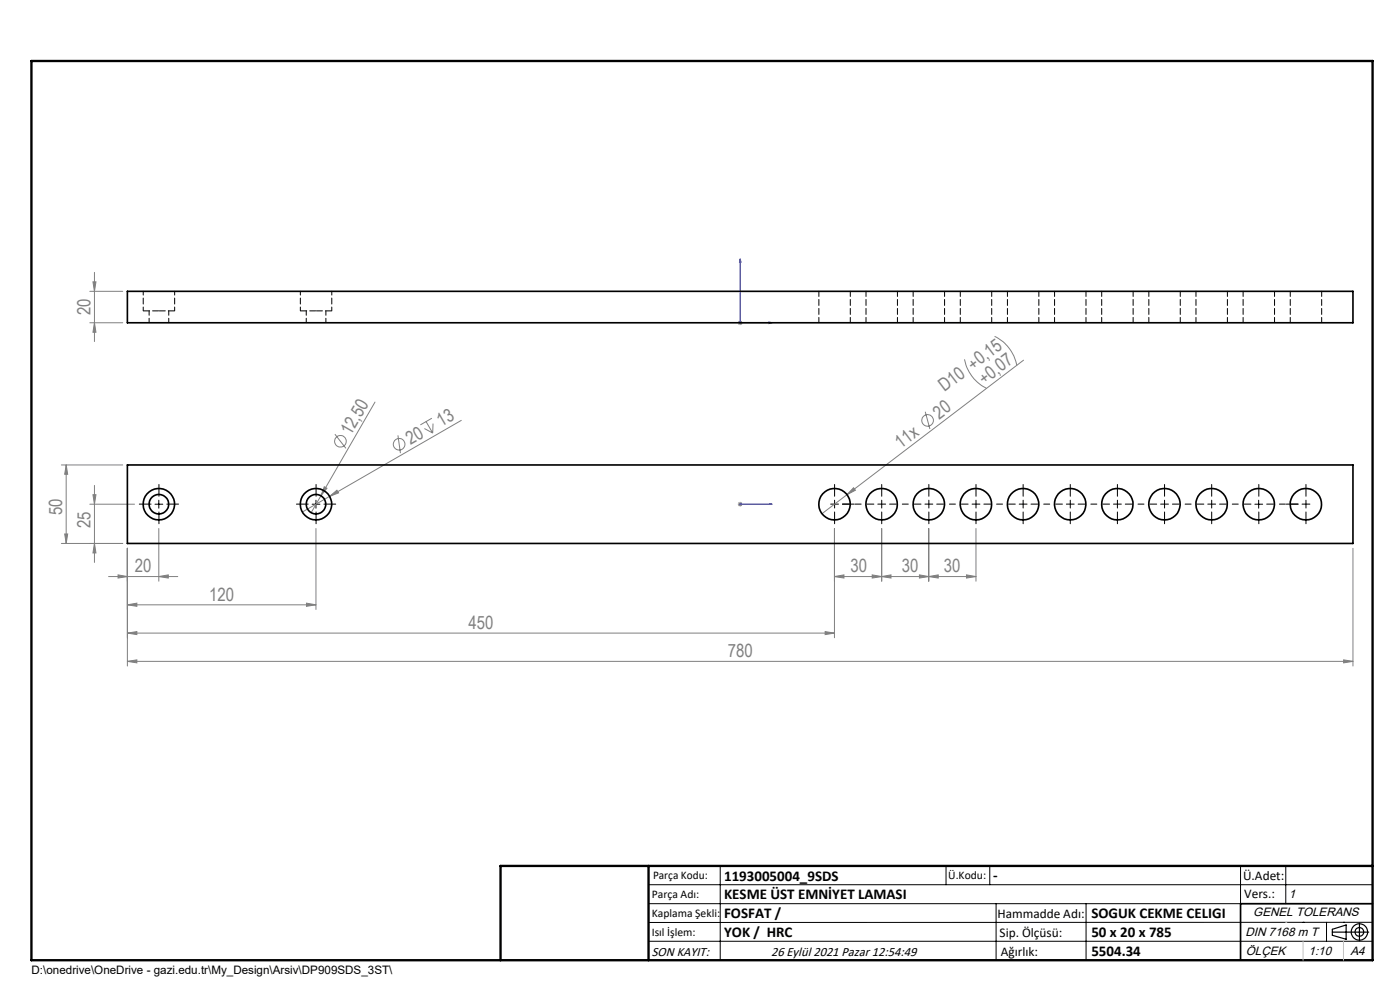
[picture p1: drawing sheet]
<svg xmlns="http://www.w3.org/2000/svg" width="297mm" height="210mm" viewBox="0 0 297 210" stroke-linecap="round" stroke-linejoin="round" font-family="sans-serif">
<g fill="none" stroke="#808080" stroke-width=".21">
<path d="M19.7 59.8h.7l-.4 2zM20 57.8v14.7M19.1 68.5h6.9M19.1 61.8h6.9M20 68.5l.4 2h-.7zM156.5 68.5h1.1M156.7 68.1l.7 .7M157 68v1M157.4 68.1l-.7 .7M204.6 76.2a8.7 8.7 0 0 0 4.7 6.2M211 71.4a8.7 8.7 0 0 1 4.7 6.1M217.1 76.4l-37.4 28.5"/>
<path d="M13 98.6h13M14 98.6l.4 2h-.7zM14 98.6v16.7M71 92.1l2.4 3M79.6 85.3l-13.6 23.5M84.4 92.3l.5 3.8M90 90.9l1.8 1M90.4 89.4l1.4 2.5M91.6 88.7l-2.4 1.4M91.9 89.8l-.1 2.1M97.9 89.2l-33.8 19.4M196.3 87.3l1 3.7"/>
<path d="M13 115.3h13M13.7 113.3h.7l-.4 2zM19.1 107h9.4M19.7 104.9h.7l-.4 2.1zM20 115.3l.4 2h-.7zM20 103v16.3M27 116.3v25M33.7 112.1v11.2M67 112.1v17.2M68.8 103.2l.6 .4-1.3 1.6zM69.9 105.3l1.6-1.3 .3 .6zM156.5 107h1.1"/>
<path d="M156.7 106.6l.7 .7M157 106.5v.9M157.4 106.6l-.7 .7M177 112.1v23.2M179.7 104.9l-5.3 4.1M181.1 103.5l.4 .5-1.8 .9zM187 112.1v11.2M197 112.1v11.2M207 112.1v11.2M287 116.3v25M23 122.3h14.7M25 121.9l2 .4-2 .3z"/>
<path d="M27 128.3l2-.4v.7zM27 134.3l2-.3v.6zM27 128.3h40M27 134.3h150M33.7 122.3l2-.4v.7zM65 127.9l2 .4-2 .3zM175 134l2 .3-2 .3zM177 122.3l2-.4v.7zM177 122.3h30M185 121.9l2 .4-2 .3zM187 122.3l2-.4v.7zM195.1 121.9l1.9 .4-1.9 .3z"/>
<path d="M197 122.3l2-.4v.7zM205 121.9l2 .4-2 .3zM285 140l2 .3-2 .3zM27 140.3l2-.3v.6zM27 140.3h260"/>
<circle cx="72.2" cy="93.6" r="1.24"/>
<circle cx="84.7" cy="94.2" r="1.22"/>
<circle cx="196.8" cy="89.2" r="1.24"/>
</g>
<g fill="none" stroke="#000" stroke-width=".25">
<path d="M282.6 197.7h7.8M282.6 197.1l3-.9v3l-3-.8zM288.4 195.8v3.8M106.2 203.7h185"/>
<circle cx="288.4" cy="197.7" r="1.74"/>
<circle cx="288.4" cy="197.7" r=".93"/>
</g>
<path d="M157 54.9l.2 .7h-.3zM157 54.9v13.6h6.8M163.1 68.3l.7 .2-.7 .1zM156.9 107h.3zM157 107h.1M157 107h6.8M163.8 107h-.7h.7" fill="none" stroke="#00f" stroke-width=".21"/>
<g fill="none" stroke="#000" stroke-width=".21" stroke-dasharray="15.2 1.3 1.3 1.3">
<path d="M32.1 106.9h-2.5M33.7 105.3v-2.5M33.7 108.6v2.5M35.4 106.9h2.5M65.4 106.9h-2.5M67.1 105.3v-2.5M67.1 108.6v2.5M68.7 106.9h2.5M177.1 106.9v-.8M177.1 106.9h-.9M177.1 106.9v.9M177.1 106.9h.8"/>
<path d="M177.1 105.3v-2.5M177.1 108.6v2.5M178.7 106.9h2.5M187.1 106.9v-.8M187.1 106.9h-.9M187.1 106.9v.9M187.1 106.9h.8M187.1 105.3v-2.5M187.1 108.6v2.5M197.1 106.9v-.8M197.1 106.9h-.9M197.1 106.9v.9"/>
<path d="M197.1 106.9h.8M197.1 105.3v-2.5M197.1 108.6v2.5M207.1 106.9v-.8M207.1 106.9h-.9M207.1 106.9v.9M207.1 106.9h.8M207.1 105.3v-2.5M207.1 108.6v2.5M217.1 106.9v-.8M217.1 106.9h-.9M217.1 106.9v.9"/>
<path d="M217.1 106.9h.8M217.1 105.3v-2.5M217.1 108.6v2.5M227.1 106.9v-.8M227.1 106.9h-.9M227.1 106.9v.9M227.1 106.9h.8M227.1 105.3v-2.5M227.1 108.6v2.5M237.1 106.9v-.8M237.1 106.9h-.9M237.1 106.9v.9"/>
<path d="M237.1 106.9h.8M237.1 105.3v-2.5M237.1 108.6v2.5M247.1 106.9v-.8M247.1 106.9h-.9M247.1 106.9v.9M247.1 106.9h.8M247.1 105.3v-2.5M247.1 108.6v2.5M257.1 106.9v-.8M257.1 106.9h-.9M257.1 106.9v.9"/>
<path d="M257.1 106.9h.8M257.1 105.3v-2.5M257.1 108.6v2.5M267.1 105.3v-2.5M267.1 108.6v2.5M275.4 106.9h-2.5M277.1 106.9v-.8M277.1 106.9h-.9M277.1 106.9v.9M277.1 106.9h.8M277.1 105.3v-2.5M277.1 108.6v2.5"/>
</g>
<path d="M185.4 106.9h-6.7M195.4 106.9h-6.7M205.4 106.9h-6.7M215.4 106.9h-6.7M225.4 106.9h-6.7M235.4 106.9h-6.7M245.4 106.9h-6.7M255.4 106.9h-6.7M265.4 106.9h-6.7M275.4 106.9h-6.7" fill="none" stroke="#000" stroke-width=".21" stroke-dasharray="15.2 1.3 1.3 1.3" stroke-dashoffset="13.8"/>
<g fill="none" stroke="#000" stroke-width=".21">
<path d="M32.9 107h1.6M33.7 106.1v1.7M66.2 107h1.7M67 106.1v1.7M266.2 107h1.7M267 106.1v1.7M137.6 187.7h153.6M137.6 191.7h153.6M137.6 199.7h153.6M152.8 183.7v20M200.7 183.7v4M210 183.7v4"/>
<path d="M211.3 191.7v12M230.4 191.7v12M263.2 183.7v20M272.8 183.7v8M276.4 195.6h.1M281.4 195.6v4.1M285 195.6h.1M291.2 195.6l-153.6 .1"/>
</g>
<path d="M291.2 191.7h-28v12" fill="none" stroke="#000" stroke-width=".35"/>
<path d="M6.7 12.9h284.5v190.8h-284.5zM137.6 183.7v20M291.2 183.7h-185v20" fill="none" stroke="#000" stroke-width=".5"/>
<path d="M276.4 199.7v4M285 199.7v4" fill="none" stroke="#c0c0c0" stroke-width=".21"/>
<path d="M272.8 195.6h.1" fill="none" stroke="#c0c0c0" stroke-width=".25"/>
<g fill="#00f">
<path d="M163.1 107h.7zM156.9 107h.3z"/>
<path d="M163.1 68.3l.7 .2-.7 .1zM157 54.9l.2 .7h-.3z"/>
</g>
<g fill="#808080">
<path d="M69.9 105.3l1.6-1.3 .3 .6z"/>
<path d="M181.1 103.5l.4 .5-1.8 .9z"/>
<path d="M68.8 103.2l.6 .4-1.3 1.6z"/>
<path d="M195.1 121.9l1.9 .4-1.9 .3zM187 122.3l2-.4v.7zM205 121.9l2 .4-2 .3zM197 122.3l2-.4v.7z"/>
<path d="M25 121.9l2 .4-2 .3zM33.7 122.3l2-.4v.7zM27 128.3l2-.4v.7zM65 127.9l2 .4-2 .3zM27 134.3l2-.3v.6zM175 134l2 .3-2 .3zM27 140.3l2-.3v.6zM285 140l2 .3-2 .3zM177 122.3l2-.4v.7zM185 121.9l2 .4-2 .3z"/>
<path d="M14 98.6l.4 2h-.7zM13.7 113.3h.7l-.4 2zM19.7 104.9h.7l-.4 2.1zM20 115.3l.4 2h-.7zM19.7 59.8h.7l-.4 2zM20 68.5l.4 2h-.7z"/>
</g>
<g fill="none" stroke="#000" stroke-width=".35">
<path d="M27 61.8h260v6.7h-260zM27 98.6h260v16.7h-260z"/>
<circle cx="33.7" cy="106.9" r="3.3"/>
<circle cx="33.7" cy="106.9" r="2.09"/>
<circle cx="67" cy="106.9" r="3.3"/>
<circle cx="67" cy="107" r="2.08"/>
<circle cx="177" cy="106.9" r="3.3"/>
<circle cx="187" cy="106.9" r="3.3"/>
<circle cx="197" cy="106.9" r="3.3"/>
<circle cx="207" cy="106.9" r="3.3"/>
<circle cx="217" cy="106.9" r="3.3"/>
<circle cx="227" cy="107" r="3.3"/>
<circle cx="237" cy="106.9" r="3.3"/>
<circle cx="247" cy="107" r="3.3"/>
<circle cx="257" cy="106.9" r="3.3"/>
<circle cx="267" cy="107" r="3.3"/>
<circle cx="277" cy="106.9" r="3.3"/>
</g>
<path d="M30.4 65.9h3.3M33.7 65.9h3.4M63.7 65.9h3.4M67.1 65.9h3.3" fill="none" stroke="#000" stroke-width=".21" stroke-dasharray="1.3 .6" stroke-dashoffset="-.1"/>
<path d="M30.4 61.8v4.1M37.1 65.9v-4.1M63.7 61.8v4.1M70.4 65.9v-4.1" fill="none" stroke="#000" stroke-width=".21" stroke-dasharray="1.3 .6" stroke-dashoffset=".5"/>
<g fill="none" stroke="#000" stroke-width=".21" stroke-dasharray="1.3 .6" stroke-dashoffset=".2">
<path d="M173.7 61.8v6.6M180.4 68.4v-6.6M183.7 61.8v6.6M190.4 68.4v-6.6M193.7 61.8v6.6M200.4 68.4v-6.6M203.7 61.8v6.6M210.4 68.4v-6.6M213.7 61.8v6.6M220.4 68.4v-6.6M223.7 61.8v6.6M230.4 68.4v-6.6"/>
<path d="M233.7 61.8v6.6M240.4 68.4v-6.6M243.7 61.8v6.6M250.4 68.4v-6.6M253.7 61.8v6.6M260.4 68.4v-6.6M263.7 61.8v6.6M270.4 68.4v-6.6M273.7 61.8v6.6M280.4 68.4v-6.6"/>
</g>
<path d="M31.6 65.9v2.5M35.8 68.4v-2.5M65 65.9v2.5M69.1 68.4v-2.5" fill="none" stroke="#000" stroke-width=".21" stroke-dasharray="1.3 .6" stroke-dashoffset=".3"/>
<g font-size="3.9" fill="#808080">
<text x="19.2" y="66.9" transform="rotate(-90 19.2 66.9)">20</text>
<text x="200.4" y="83.2" transform="rotate(-37 200.4 83.2)">D10 +0,15</text>
<text x="208.8" y="81.7" transform="rotate(-37 208.8 81.7)">+0,07</text>
<text x="199.2" y="89" transform="rotate(-37 199.2 89)">20</text>
<text x="74.4" y="92.5" transform="rotate(-60 74.4 92.5)">12,50</text>
<text x="87.1" y="94.4" transform="rotate(-30 87.1 94.4)">20</text>
<text x="93.6" y="90.6" transform="rotate(-30 93.6 90.6)">13</text>
<text x="191.1" y="95.2" transform="rotate(-37 191.1 95.2)">11x</text>
<text x="13.2" y="109.3" transform="rotate(-90 13.2 109.3)">50</text>
<text x="19.2" y="112" transform="rotate(-90 19.2 112)">25</text>
<text x="28.6" y="121.4">20</text>
<text x="180.4" y="121.4">30</text>
<text x="191.3" y="121.4">30</text>
<text x="200.3" y="121.4">30</text>
<text x="44.4" y="127.4">120</text>
<text x="99.4" y="133.4">450</text>
<text x="154.4" y="139.4">780</text>
</g>
<g font-size="3.2">
<text x="153.6" y="186.8">1193005004_9SDS</text>
<text x="153.6" y="190.8">KESME ÜST EMNİYET LAMASI</text>
<text x="210.7" y="186.6">-</text>
<text x="153.6" y="194.8">FOSFAT /</text>
<text x="231.5" y="194.8">SOGUK CEKME CELIGI</text>
<text x="153.6" y="198.8">YOK / HRC</text>
<text x="231.5" y="198.7">50 x 20 x 785</text>
<text x="231.5" y="202.8">5504.34</text>
</g>
<g font-size="2.8">
<text x="263.7" y="186.7">Ü.Adet:</text>
<text x="263.9" y="190.5">Vers.:</text>
<text x="211.6" y="194.8">Hammadde Adı:</text>
<text x="138.3" y="202.8">SON KAYIT:</text>
<text x="163.6" y="202.8">26 Eylül 2021 Pazar 12:54:49</text>
<text x="212.1" y="198.7">Sip. Ölçüsü:</text>
<text x="212.3" y="202.7">Ağırlık:</text>
</g>
<g font-size="2.6">
<text x="273.4" y="190.4">1</text>
<text x="265.9" y="194.4">GENEL TOLERANS</text>
<text x="264.2" y="198.5">DIN 7168 m T</text>
<text x="264.3" y="202.6">ÖLÇEK</text>
<text x="277.6" y="202.6">1:10</text>
<text x="286.5" y="202.6">A4</text>
</g>
<g font-size="2.5">
<text x="138.3" y="190.5">Parça Adı:</text>
<text x="138.5" y="186.5">Parça Kodu:</text>
<text x="201.2" y="186.5">Ü.Kodu:</text>
<text x="138.3" y="194.5">Kaplama Şekli:</text>
<text x="138.3" y="198.6">Isıl İşlem:</text>
<text x="6.7" y="206.7">D:\onedrive\OneDrive - gazi.edu.tr\My_Design\Arsiv\DP909SDS_3ST\</text>
</g>
</svg>
